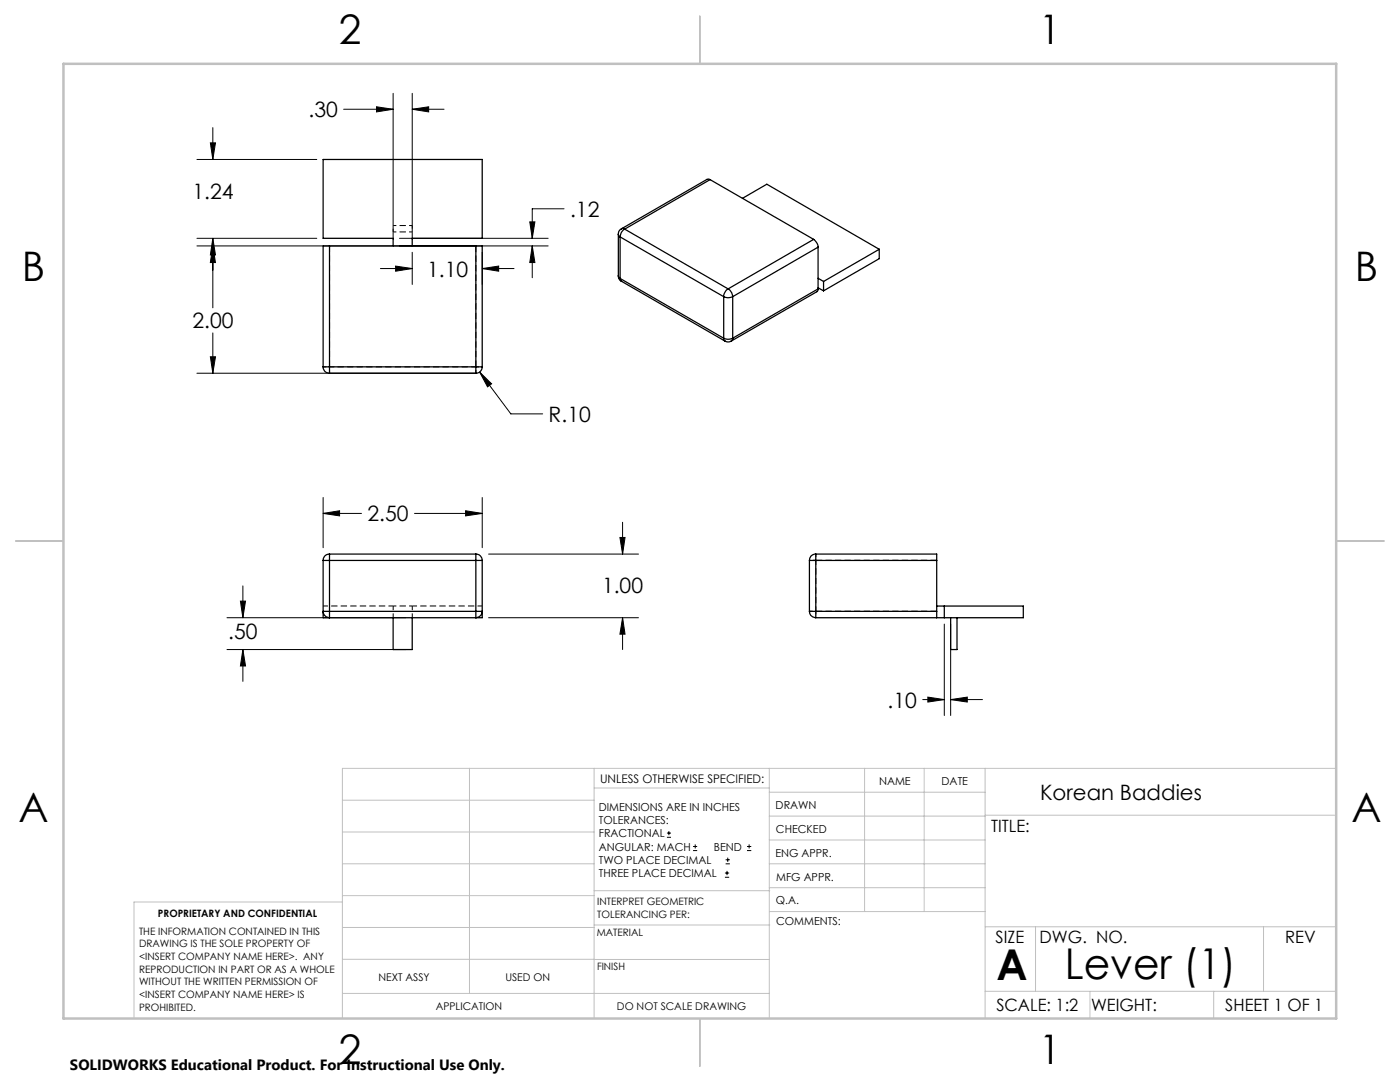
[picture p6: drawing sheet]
<svg xmlns="http://www.w3.org/2000/svg" width="279mm" height="216mm" viewBox="0 0 279 216" stroke-linecap="round" stroke-linejoin="round" font-family="sans-serif">
<path d="M78.5 123.2v-2.3M82.3 120.9v2.3" fill="none" stroke="#000" stroke-width=".2" stroke-dasharray="1.3 .6" stroke-dashoffset=".4" stroke-linecap="butt"/>
<g fill="none" stroke="#000" stroke-width=".2" stroke-dasharray="1.3 .6" stroke-dashoffset=".6" stroke-linecap="butt">
<path d="M78.5 46.3v-1.3M78.5 45h3.8M82.3 45v1.3M82.3 46.3h-3.8M64.5 73.2h1.3M65.8 74.5v-1.3M95 73.2h1.2M95 74.5v-1.3M162.8 110.5v1.3M162.8 111.8h-1.2M78.5 120.9h3.8M161.6 122h1.2"/>
<path d="M162.8 122v1.2"/>
</g>
<path d="M95 73.2h-29.2M64.5 120.9h14M82.3 120.9h13.9M162.8 122v-10.2" fill="none" stroke="#000" stroke-width=".2" stroke-dasharray="1.3 .6" stroke-dashoffset=".3" stroke-linecap="butt"/>
<g fill="none" stroke="#000" stroke-width=".25">
<path d="M141.7 35.8h-.6l-17.1 9.8M141.7 35.8l-17 9.9M141.7 35.8l20.7 12M148.2 39.6l4.8-2.8 22.5 12.9M65.8 49.1h-1.3v24.1M65.8 49.1v24.1M65.8 49.1h29.2M78.5 49.1v-1.5h-14v-15.8h31.7v15.8h-13.9v1.5M95 49.1h1.2v24.1M95 49.1v24.1M123.4 55a1.11 1.11 0 0 0 .6 1.1M123.4 46.7l.4 .6"/>
<path d="M123.4 55l.4 .6M123.4 46.7v8.3M123.8 55.6l.2 .5M123.8 47.3l20.6 11.9M123.8 55.6l20.6 11.9M123.8 47.3v8.3M124 45.6a1.11 1.11 0 0 0-.6 1.1M124 45.6h.4l.3 .1M124 56.1l20.7 12M124.7 45.7a1.86 1.86 0 0 0-.9 1.6M124.7 45.7l20.6 11.9M144.4 59.2a1.99 1.99 0 0 0 1.8 0"/>
<path d="M144.4 59.2v8.3M145.3 57.6a1.95 1.95 0 0 0-.9 1.6M145.3 57.6a2.11 2.11 0 0 1 .9 1.6M146.2 59.2v8.3M162.4 47.8a2.13 2.13 0 0 1 .9 1.5M162.4 47.8l-17.1 9.8M163.3 57.6l-.3 .6-17.1 9.9M163.3 49.3l-17.1 9.9M163.3 49.3v8.3M163.3 57.6l-17.1 9.9M163.3 55.5l1.1 .7M163.3 57.4l1.1 .6"/>
<path d="M164.4 56.2v1.8M175.5 49.7l-11.1 6.5M175.5 49.7v1.9l-11.1 6.4M64.5 73.2h1.3M64.5 73.2a1.2 1.2 0 0 0 1.3 1.3M65.8 73.2v1.3M65.8 73.2h29.2M65.8 74.5h29.2M95 73.2h1.2M95 73.2v1.3M96.2 73.2a1.26 1.26 0 0 1-1.2 1.3M144.4 67.5a1.99 1.99 0 0 0 1.8 0"/>
<path d="M144.4 67.5l.3 .6M144.7 68.1a1.23 1.23 0 0 0 1.2 0M146.2 67.5l-.3 .6M64.5 111.8h1.3M64.5 111.8v11.5h31.7v-11.5M65.8 110.6v1.2M65.8 110.6a1.25 1.25 0 0 0-1.3 1.2M65.8 111.8h29.2M65.8 111.8v10.2M65.8 110.6h29.2M95 111.8h1.2M95 110.6v1.2"/>
<path d="M95 110.6a1.25 1.25 0 0 1 1.2 1.2M95 111.8v10.2M161.5 111.8h1.3M161.5 111.8v10.2M162.8 110.6v1.2M162.8 110.6h24.1v1.2M162.8 110.6a1.25 1.25 0 0 0-1.3 1.2M162.8 111.8h24.1M162.8 111.8v10.2M186.9 111.8v10.2M64.5 122h1.3v1.2a1.25 1.25 0 0 1-1.3-1.2zM65.8 122h29.2"/>
<path d="M78.5 123.3v6.3h3.8v-6.3M95 122h1.2a1.14 1.14 0 0 1-1.2 1.2zM161.5 122h1.3M161.5 122a1.25 1.25 0 0 0 1.3 1.3M162.8 122v1.3M162.8 122h24.1M186.9 122v1.3M186.9 120.9h17.3v2.4h-41.4M188.5 120.9v2.4M189.7 123.3v6.3h1.3v-6.3"/>
</g>
<path d="M95 49.1v24.1M65.8 73.2v-24.1M162.8 111.8h24.2M187 122h-24.2" fill="none" stroke="#000" stroke-width=".2" stroke-dasharray="1.3 .6" stroke-linecap="butt"/>
<g fill="none" stroke="#000" stroke-width=".2">
<path d="M78.5 18.6v29.2M82.3 18.6v29.2M39.3 31.8h23.9M42 28.5h1l-.5 3.3zM42.5 25.5v6.3M68.6 21.8h9.9M75.1 21.3l3.4 .5-3.4 .5zM82.3 21.8l3.2-.5v1zM82.3 21.8h6.3M39.3 49.1h70.1M39.3 47.6h23.9M42.5 49.1l.5 3.3h-1z"/>
<path d="M42.5 47.6l.5 3.3h-1zM42.5 47.6v13.8M75.9 53.6h6.4M79 53.1l3.3 .5-3.3 .5zM79.7 47.6h29.7M82.3 50.3v6.5M96.2 53.6l3.3-.5v1zM96.2 50.3v6.5M96.2 53.6h6.4M105.7 44.3h1.1l-.6 3.3zM106.2 49.1l.6 3.3h-1.1zM106.2 49.1v6.3"/>
<path d="M112.6 41.7h-6.4v5.9M39.3 74.5h55.7M42 71.2h1l-.5 3.3zM42.5 66.4v8.1M95.7 74.2l2.4 2.4-.8 .6zM95.7 74.2l6.3 8.4h6.3M64.5 99.3v10M96.2 99.3v10M48 119.9h1l-.5 3.4zM48.5 116.9v6.4M64.5 102.4l3.3-.5v1zM64.5 102.4h7.6"/>
<path d="M82.7 102.4h13.5M92.9 101.9l3.3 .5-3.3 .5zM97.5 110.6h29.9M123.7 107.2h1l-.5 3.4zM124.2 104.2v6.4M45.3 123.3h35.7M45.3 129.6h35.7M48.5 129.6l.5 3.3h-1zM48.5 129.6v6.4M97.5 123.3h29.9M124.2 123.3l.5 3.2h-1zM124.2 123.3v6.3"/>
<path d="M184.1 139.6h4.4M185.2 139.1l3.3 .5-3.3 .5zM188.5 124.5v18.3M189.7 139.6l3.3-.5v1zM189.7 124.5v18.3M189.7 139.6h6.4M133.1 167.1h.8M133.1 166.2h.8M133.5 165.8v.9M138.3 169.7h.8M138.3 168.9h.8M138.7 168.5v.8"/>
<path d="M144.7 175h.8M144.7 174.2h.8M144.8 172.4h.9M144.8 171.6h.9M145.1 173.8v.8M145.2 171.1v.9M149.1 169.7h.8M149.1 168.9h.8M149.5 168.5v.8"/>
</g>
<g fill="none" stroke="#c0c0c0" stroke-width=".2">
<path d="M68.3 159.7h50.3M93.7 153.3v44.9M118.6 153.3v49.9M118.6 157.2h34.9M153.5 153.3v49.9M153.5 158.1h43.1M172.5 153.3v28.6M184.4 153.3v28.6M196.6 153.3v49.9M266.7 153.3h-198.4v49.9M68.3 178.7h50.3M68.3 172.4h50.3"/>
<path d="M68.3 166h50.3M68.3 180h-41.6v23.2M118.6 177.7h35M153.5 167.6h43.1M153.5 162.8h43.1M153.5 172.4h43.1M153.5 177.1h43.1M196.6 162.7h70.1M68.3 198.2h85.2M68.3 191.4l85.2 .1M68.3 185.1h50.3M118.6 184.6h35"/>
<path d="M153.6 181.9h43M196.6 197.8h70.1M196.6 184.9h70.1M206.7 184.9v12.9M217.5 197.8v5.4M242.2 197.8v5.4M252.2 184.9v12.9"/>
</g>
<path d="M139.7 3.2v9.5M3.1 107.9h9.6M266.7 107.9h9.5M139.7 203.2v9.6" fill="none" stroke="#c0c0c0" stroke-width=".25"/>
<path d="M12.7 12.7h254v190.5h-254z" fill="none" stroke="#c0c0c0" stroke-width=".5"/>
<path d="M124.2 123.3l.5 3.2h-1zM123.7 107.2h1l-.5 3.4zM64.5 102.4l3.3-.5v1zM92.9 101.9l3.3 .5-3.3 .5zM48 119.9h1l-.5 3.4zM48.5 129.6l.5 3.3h-1zM42.5 49.1l.5 3.3h-1zM42 71.2h1l-.5 3.3zM95.7 74.2l1.6 3 .8-.6zM82.3 21.8l3.2-.5v1zM75.1 21.3l3.4 .5-3.4 .5zM96.2 53.6l3.3-.5v1zM79 53.1l3.3 .5-3.3 .5zM106.2 49.1l.6 3.3h-1.1zM105.7 44.3h1.1l-.6 3.3zM42.5 47.6l.5 3.3h-1zM42 28.5h1l-.5 3.3zM185.2 139.1l3.3 .5-3.3 .5zM189.7 139.6l3.3-.5v1z" fill="#000"/>
<g font-size="8.5">
<text x="198.9" y="195.5">A</text>
<text x="212.5" y="195.4">Lever (1)</text>
</g>
<g font-size="8.1">
<text x="67.6" y="8.9">2</text>
<text x="207.3" y="8.9">1</text>
<text x="4.4" y="56.2">B</text>
<text x="270.4" y="56.2">B</text>
<text x="3.7" y="164.1">A</text>
<text x="269.7" y="164.1">A</text>
<text x="67.6" y="212.4">2</text>
<text x="207.3" y="212.4">1</text>
</g>
<g font-size="4.2">
<text x="61.6" y="23.4">.30</text>
<text x="38.4" y="39.6">1.24</text>
<text x="113.8" y="43.3">.12</text>
<text x="85.2" y="55.2">1.10</text>
<text x="38.4" y="65.5">2.00</text>
<text x="109.5" y="84.2">R.10</text>
<text x="73.3" y="104">2.50</text>
<text x="120.1" y="118.3">1.00</text>
<text x="45.6" y="127.5">.50</text>
<text x="177.1" y="141.2">.10</text>
<text x="207.6" y="159.6">Korean Baddies</text>
</g>
<g font-size="3.4">
<text x="197.8" y="166">TITLE:</text>
<text x="198.7" y="188.1">SIZE</text>
<text x="207.5" y="188.1">DWG. NO.</text>
<text x="256.5" y="188.2">REV</text>
<text x="198.8" y="201.7">SCALE: 1:2</text>
<text x="217.7" y="201.8">WEIGHT:</text>
<text x="244.5" y="201.7">SHEET 1 OF 1</text>
</g>
<text font-size="3" x="14" y="213.5">SOLIDWORKS Educational Product. For Instructional Use Only.</text>
<text font-size="2.4" x="119.8" y="156.2">UNLESS OTHERWISE SPECIFIED:</text>
<g font-size="2.2">
<text x="119.5" y="161.8">DIMENSIONS ARE IN INCHES</text>
<text x="154.8" y="161.4">DRAWN</text>
<text x="175.4" y="156.6">NAME</text>
<text x="187.9" y="156.7">DATE</text>
<text x="119.5" y="164.4">TOLERANCES:</text>
<text x="119.5" y="167.1">FRACTIONAL</text>
<text x="154.9" y="166.3">CHECKED</text>
<text x="119.5" y="169.7">ANGULAR: MACH</text>
<text x="119.5" y="172.4">TWO PLACE DECIMAL</text>
<text x="142.5" y="169.7">BEND</text>
<text x="154.8" y="170.9">ENG APPR.</text>
<text x="119.5" y="175">THREE PLACE DECIMAL</text>
<text x="154.9" y="175.7">MFG APPR.</text>
<text x="154.9" y="180.4">Q.A.</text>
<text x="154.9" y="184.6">COMMENTS:</text>
</g>
<g font-size="2.1">
<text x="75.5" y="195.7">NEXT ASSY</text>
<text x="100.9" y="195.7">USED ON</text>
<text x="86.9" y="201.5">APPLICATION</text>
<text x="123.1" y="201.6">DO NOT SCALE DRAWING</text>
</g>
<g font-size="2">
<text x="31.5" y="182.9">PROPRIETARY AND CONFIDENTIAL</text>
<text x="119.2" y="180.6">INTERPRET GEOMETRIC</text>
<text x="119.2" y="183.1">TOLERANCING PER:</text>
<text x="27.8" y="186.5">THE INFORMATION CONTAINED IN THIS</text>
<text x="27.8" y="189">DRAWING IS THE SOLE PROPERTY OF</text>
<text x="27.8" y="191.6">&lt;INSERT COMPANY NAME HERE&gt;. ANY</text>
<text x="119.1" y="186.7">MATERIAL</text>
<text x="27.8" y="194.1">REPRODUCTION IN PART OR AS A WHOLE</text>
<text x="27.8" y="196.6">WITHOUT THE WRITTEN PERMISSION OF</text>
<text x="119.1" y="193.5">FINISH</text>
<text x="27.8" y="199.1">&lt;INSERT COMPANY NAME HERE&gt; IS</text>
<text x="27.8" y="201.7">PROHIBITED.</text>
</g>
</svg>
